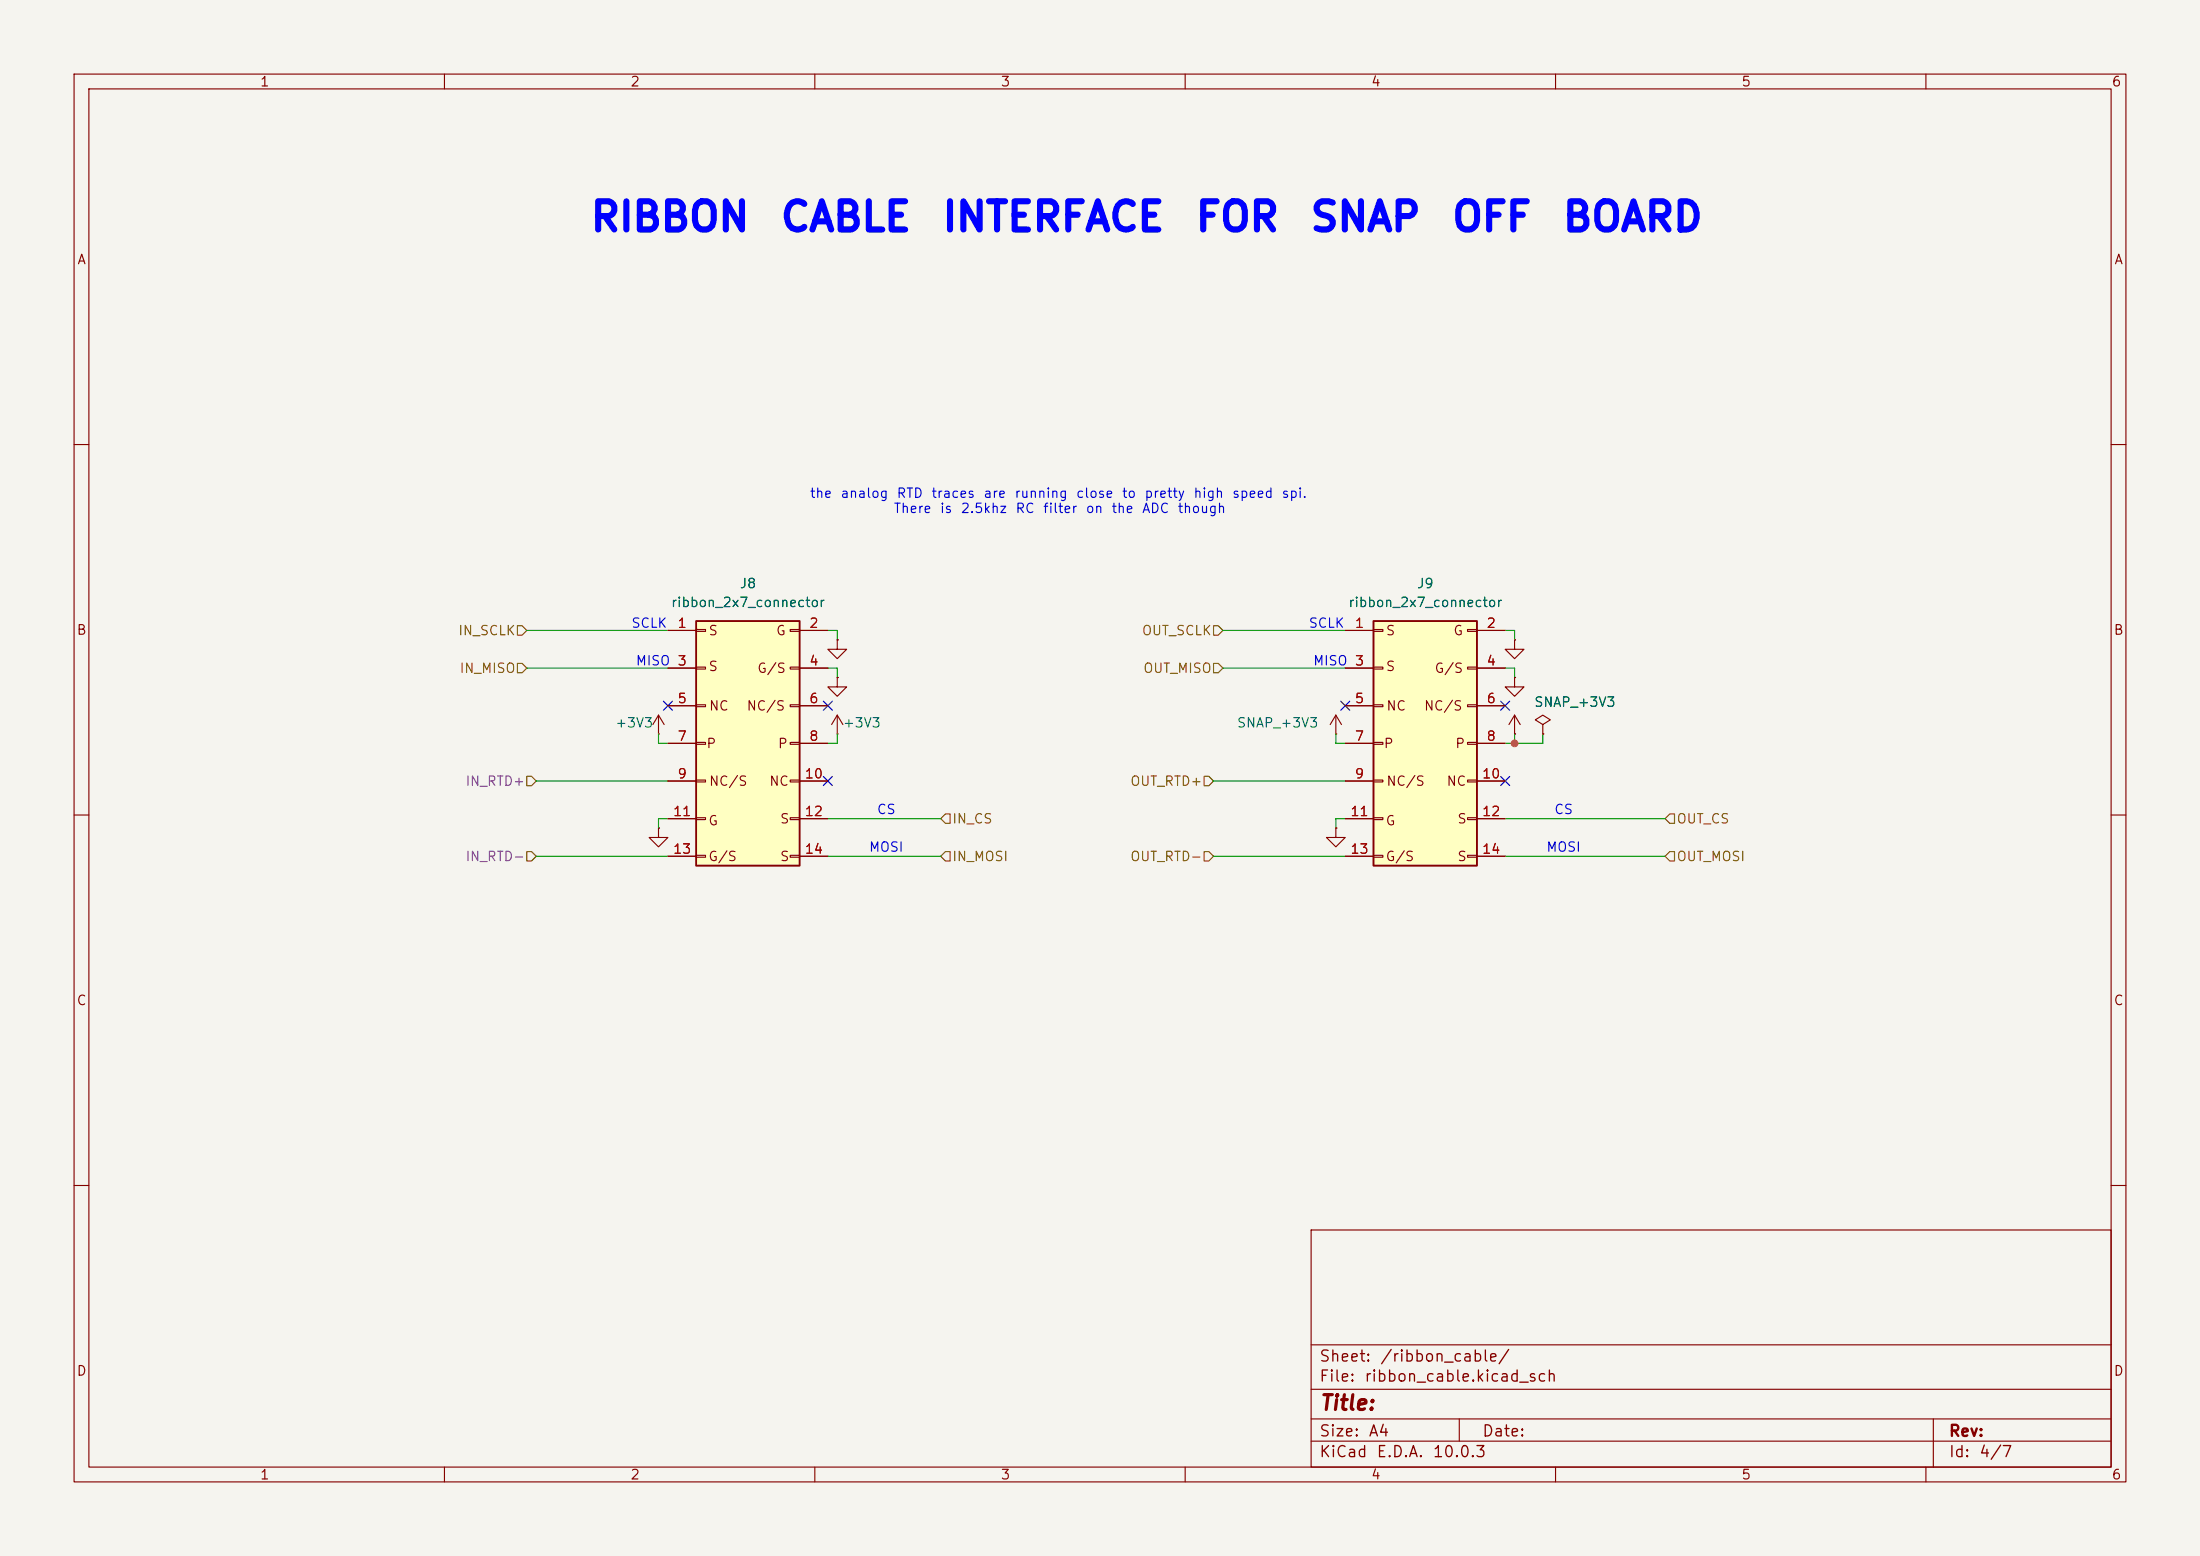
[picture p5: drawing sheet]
(kicad_sch
 (version 20260306)
 (generator "eeschema")
 (generator_version "10.0")
 (paper "A4")
 (lib_symbols
  (symbol "1_custom:ribbon_2x7_connector"
   (pin_names
    (offset 1.016) (hide yes)) (exclude_from_sim no) (in_bom yes) (on_board yes)
   (in_pos_files yes)
   (duplicate_pin_numbers_are_jumpers no)
   (property "Reference" "J1" (at 5.715 13.97 0) (show_name no) (do_not_autoplace no) (effects (font (size 1.27 1.27))))
   (property "Value" "ribbon_2x7_connector" (at 5.715 11.43 0) (show_name no) (do_not_autoplace no) (effects (font (size 1.27 1.27))))
   (property "Footprint" "1_custom:ribbon_2x7_connector" (at -3.81 49.276 0) (show_name no) (do_not_autoplace no) (hide yes) (effects (font (size 1.27 1.27))))
   (property "Datasheet" "" (at 0 0 0) (show_name no) (do_not_autoplace no) (hide yes) (effects (font (size 1.27 1.27))))
   (property "Description" "Generic connector, double row, 02x07, odd/even pin numbering scheme (row 1 odd numbers, row 2 even numbers), script generated (kicad-library-utils/schlib/autogen/connector/)" (at -0.254 49.784 0) (show_name no) (do_not_autoplace no) (hide yes) (effects (font (size 1.27 1.27))))
   (symbol "ribbon_2x7_connector_1_1"
    (rectangle (start -1.27 8.89) (end 12.7 -24.13) (stroke (width 0.254) (type default)) (fill (type background)))
    (rectangle (start -1.27 7.747) (end 0 7.493) (stroke (width 0.1524) (type default)) (fill (type none)))
    (rectangle (start -1.27 2.667) (end 0 2.413) (stroke (width 0.1524) (type default)) (fill (type none)))
    (rectangle (start -1.27 -2.413) (end 0 -2.667) (stroke (width 0.1524) (type default)) (fill (type none)))
    (rectangle (start -1.27 -7.493) (end 0 -7.747) (stroke (width 0.1524) (type default)) (fill (type none)))
    (rectangle (start -1.27 -12.573) (end 0 -12.827) (stroke (width 0.1524) (type default)) (fill (type none)))
    (rectangle (start -1.27 -17.653) (end 0 -17.907) (stroke (width 0.1524) (type default)) (fill (type none)))
    (rectangle (start -1.27 -22.733) (end 0 -22.987) (stroke (width 0.1524) (type default)) (fill (type none)))
    (rectangle (start 12.7 7.747) (end 11.43 7.493) (stroke (width 0.1524) (type default)) (fill (type none)))
    (rectangle (start 12.7 2.667) (end 11.43 2.413) (stroke (width 0.1524) (type default)) (fill (type none)))
    (rectangle (start 12.7 -2.413) (end 11.43 -2.667) (stroke (width 0.1524) (type default)) (fill (type none)))
    (rectangle (start 12.7 -7.493) (end 11.43 -7.747) (stroke (width 0.1524) (type default)) (fill (type none)))
    (rectangle (start 12.7 -12.573) (end 11.43 -12.827) (stroke (width 0.1524) (type default)) (fill (type none)))
    (rectangle (start 12.7 -17.653) (end 11.43 -17.907) (stroke (width 0.1524) (type default)) (fill (type none)))
    (rectangle (start 12.7 -22.733) (end 11.43 -22.987) (stroke (width 0.1524) (type default)) (fill (type none)))
    (text "P" (at 0.762 -7.62 0) (effects (font (size 1.27 1.27))))
    (text "S" (at 1.016 7.62 0) (effects (font (size 1.27 1.27))))
    (text "S" (at 1.016 2.794 0) (effects (font (size 1.27 1.27))))
    (text "G" (at 1.016 -18.034 0) (effects (font (size 1.27 1.27))))
    (text "NC" (at 1.778 -2.54 0) (effects (font (size 1.27 1.27))))
    (text "G/S" (at 2.286 -22.86 0) (effects (font (size 1.27 1.27))))
    (text "NC/S" (at 3.048 -12.7 0) (effects (font (size 1.27 1.27))))
    (text "NC/S" (at 8.128 -2.54 0) (effects (font (size 1.27 1.27))))
    (text "G/S" (at 8.89 2.54 0) (effects (font (size 1.27 1.27))))
    (text "NC" (at 9.906 -12.7 0) (effects (font (size 1.27 1.27))))
    (text "G" (at 10.16 7.62 0) (effects (font (size 1.27 1.27))))
    (text "P" (at 10.414 -7.62 0) (effects (font (size 1.27 1.27))))
    (text "S" (at 10.668 -17.78 0) (effects (font (size 1.27 1.27))))
    (text "S" (at 10.668 -22.86 0) (effects (font (size 1.27 1.27))))
    (pin passive line (at -5.08 7.62 0) (length 3.81) (name "Pin_1" (effects (font (size 1.27 1.27)))) (number "1" (effects (font (size 1.27 1.27)))))
    (pin passive line (at 16.51 7.62 180) (length 3.81) (name "Pin_2" (effects (font (size 1.27 1.27)))) (number "2" (effects (font (size 1.27 1.27)))))
    (pin passive line (at -5.08 2.54 0) (length 3.81) (name "Pin_3" (effects (font (size 1.27 1.27)))) (number "3" (effects (font (size 1.27 1.27)))))
    (pin passive line (at 16.51 2.54 180) (length 3.81) (name "Pin_4" (effects (font (size 1.27 1.27)))) (number "4" (effects (font (size 1.27 1.27)))))
    (pin passive line (at -5.08 -2.54 0) (length 3.81) (name "Pin_5" (effects (font (size 1.27 1.27)))) (number "5" (effects (font (size 1.27 1.27)))))
    (pin passive line (at 16.51 -2.54 180) (length 3.81) (name "Pin_6" (effects (font (size 1.27 1.27)))) (number "6" (effects (font (size 1.27 1.27)))))
    (pin passive line (at -5.08 -7.62 0) (length 3.81) (name "Pin_7" (effects (font (size 1.27 1.27)))) (number "7" (effects (font (size 1.27 1.27)))))
    (pin passive line (at 16.51 -7.62 180) (length 3.81) (name "Pin_8" (effects (font (size 1.27 1.27)))) (number "8" (effects (font (size 1.27 1.27)))))
    (pin passive line (at -5.08 -12.7 0) (length 3.81) (name "Pin_9" (effects (font (size 1.27 1.27)))) (number "9" (effects (font (size 1.27 1.27)))))
    (pin passive line (at 16.51 -12.7 180) (length 3.81) (name "Pin_10" (effects (font (size 1.27 1.27)))) (number "10" (effects (font (size 1.27 1.27)))))
    (pin passive line (at -5.08 -17.78 0) (length 3.81) (name "Pin_11" (effects (font (size 1.27 1.27)))) (number "11" (effects (font (size 1.27 1.27)))))
    (pin passive line (at 16.51 -17.78 180) (length 3.81) (name "Pin_12" (effects (font (size 1.27 1.27)))) (number "12" (effects (font (size 1.27 1.27)))))
    (pin passive line (at -5.08 -22.86 0) (length 3.81) (name "Pin_13" (effects (font (size 1.27 1.27)))) (number "13" (effects (font (size 1.27 1.27)))))
    (pin passive line (at 16.51 -22.86 180) (length 3.81) (name "Pin_14" (effects (font (size 1.27 1.27)))) (number "14" (effects (font (size 1.27 1.27))))))
   (embedded_fonts no))
  (symbol "power:+3V3"
   (power global)
   (pin_numbers (hide yes))
   (pin_names
    (offset 0) (hide yes)) (exclude_from_sim no) (in_bom yes) (on_board yes)
   (in_pos_files yes)
   (duplicate_pin_numbers_are_jumpers no)
   (property "Reference" "#PWR" (at 0 -3.81 0) (show_name no) (do_not_autoplace no) (hide yes) (effects (font (size 1.27 1.27))))
   (property "Value" "+3V3" (at 0 3.556 0) (show_name no) (do_not_autoplace no) (effects (font (size 1.27 1.27))))
   (property "Footprint" "" (at 0 0 0) (show_name no) (do_not_autoplace no) (hide yes) (effects (font (size 1.27 1.27))))
   (property "Datasheet" "" (at 0 0 0) (show_name no) (do_not_autoplace no) (hide yes) (effects (font (size 1.27 1.27))))
   (property "Description" "Power symbol creates a global label with name \"+3V3\"" (at 0 0 0) (show_name no) (do_not_autoplace no) (hide yes) (effects (font (size 1.27 1.27))))
   (symbol "+3V3_0_1"
    (polyline (pts (xy -0.762 1.27) (xy 0 2.54)) (stroke (width 0) (type default)) (fill (type none)))
    (polyline (pts (xy 0 2.54) (xy 0.762 1.27)) (stroke (width 0) (type default)) (fill (type none)))
    (polyline (pts (xy 0 0) (xy 0 2.54)) (stroke (width 0) (type default)) (fill (type none))))
   (symbol "+3V3_1_1"
    (pin power_in line (at 0 0 90) (length 0) (name "" (effects (font (size 1.27 1.27)))) (number "1" (effects (font (size 1.27 1.27))))))
   (embedded_fonts no))
  (symbol "power:GND"
   (power global)
   (pin_numbers (hide yes))
   (pin_names
    (offset 0) (hide yes)) (exclude_from_sim no) (in_bom yes) (on_board yes)
   (in_pos_files yes)
   (duplicate_pin_numbers_are_jumpers no)
   (property "Reference" "#PWR" (at 0 -6.35 0) (show_name no) (do_not_autoplace no) (hide yes) (effects (font (size 1.27 1.27))))
   (property "Value" "GND" (at 0 -3.81 0) (show_name no) (do_not_autoplace no) (effects (font (size 1.27 1.27))))
   (property "Footprint" "" (at 0 0 0) (show_name no) (do_not_autoplace no) (hide yes) (effects (font (size 1.27 1.27))))
   (property "Datasheet" "" (at 0 0 0) (show_name no) (do_not_autoplace no) (hide yes) (effects (font (size 1.27 1.27))))
   (property "Description" "Power symbol creates a global label with name \"GND\" , ground" (at 0 0 0) (show_name no) (do_not_autoplace no) (hide yes) (effects (font (size 1.27 1.27))))
   (symbol "GND_0_1"
    (polyline (pts (xy 0 0) (xy 0 -1.27) (xy 1.27 -1.27) (xy 0 -2.54) (xy -1.27 -1.27) (xy 0 -1.27)) (stroke (width 0) (type default)) (fill (type none))))
   (symbol "GND_1_1"
    (pin power_in line (at 0 0 270) (length 0) (name "" (effects (font (size 1.27 1.27)))) (number "1" (effects (font (size 1.27 1.27))))))
   (embedded_fonts no))
  (symbol "power:PWR_FLAG"
   (power global)
   (pin_numbers (hide yes))
   (pin_names
    (offset 0) (hide yes)) (exclude_from_sim no) (in_bom yes) (on_board yes)
   (in_pos_files yes)
   (duplicate_pin_numbers_are_jumpers no)
   (property "Reference" "#FLG" (at 0 1.905 0) (show_name no) (do_not_autoplace no) (hide yes) (effects (font (size 1.27 1.27))))
   (property "Value" "PWR_FLAG" (at 0 3.81 0) (show_name no) (do_not_autoplace no) (effects (font (size 1.27 1.27))))
   (property "Footprint" "" (at 0 0 0) (show_name no) (do_not_autoplace no) (hide yes) (effects (font (size 1.27 1.27))))
   (property "Datasheet" "" (at 0 0 0) (show_name no) (do_not_autoplace no) (hide yes) (effects (font (size 1.27 1.27))))
   (property "Description" "Special symbol for telling ERC where power comes from" (at 0 0 0) (show_name no) (do_not_autoplace no) (hide yes) (effects (font (size 1.27 1.27))))
   (symbol "PWR_FLAG_0_0"
    (pin power_out line (at 0 0 90) (length 0) (name "" (effects (font (size 1.27 1.27)))) (number "1" (effects (font (size 1.27 1.27))))))
   (symbol "PWR_FLAG_0_1"
    (polyline (pts (xy 0 0) (xy 0 1.27) (xy -1.016 1.905) (xy 0 2.54) (xy 1.016 1.905) (xy 0 1.27)) (stroke (width 0) (type default)) (fill (type none))))
   (embedded_fonts no)))
 (text "MOSI"
  (exclude_from_sim no)
  (at 119.634 114.554 0)
  (effects (font (size 1.27 1.27) (thickness 0.1588))))
 (text "RIBBON CABLE INTERFACE FOR SNAP OFF BOARD"
  (exclude_from_sim no)
  (at 150.622 29.464 0)
  (effects (font (size 3.81 3.81) (thickness 0.762)
    (bold yes) (color 0 0 255 1))))
 (text "MOSI"
  (exclude_from_sim no)
  (at 211.074 114.554 0)
  (effects (font (size 1.27 1.27) (thickness 0.1588))))
 (text "MISO\n"
  (exclude_from_sim no)
  (at 88.138 89.408 0)
  (effects (font (size 1.27 1.27))))
 (text "CS"
  (exclude_from_sim no)
  (at 211.074 109.474 0)
  (effects (font (size 1.27 1.27))))
 (text "the analog RTD traces are running close to pretty high speed spi. \nThere is 2.5khz RC filter on the ADC though"
  (exclude_from_sim no)
  (at 142.24 67.818 0)
  (effects (font (size 1.27 1.27))))
 (text "SCLK\n"
  (exclude_from_sim no)
  (at 179.07 84.328 0)
  (effects (font (size 1.27 1.27))))
 (text "SCLK\n"
  (exclude_from_sim no)
  (at 87.63 84.328 0)
  (effects (font (size 1.27 1.27))))
 (text "CS"
  (exclude_from_sim no)
  (at 119.634 109.474 0)
  (effects (font (size 1.27 1.27))))
 (text "MISO\n"
  (exclude_from_sim no)
  (at 179.578 89.408 0)
  (effects (font (size 1.27 1.27))))
 (junction
  (at 204.47 100.33)
  (diameter 0)
  (color 0 0 0 0))
 (no_connect
  (at 111.76 95.25))
 (no_connect
  (at 203.2 105.41))
 (no_connect
  (at 90.17 95.25))
 (no_connect
  (at 203.2 95.25))
 (no_connect
  (at 111.76 105.41))
 (no_connect
  (at 181.61 95.25))
 (wire
  (pts (xy 204.47 91.44) (xy 204.47 90.17))
  (stroke (width 0) (type default)))
 (wire
  (pts (xy 71.12 90.17) (xy 90.17 90.17))
  (stroke (width 0) (type default)))
 (wire
  (pts (xy 163.83 115.57) (xy 181.61 115.57))
  (stroke (width 0) (type default)))
 (wire
  (pts (xy 113.03 91.44) (xy 113.03 90.17))
  (stroke (width 0) (type default)))
 (wire
  (pts (xy 204.47 99.06) (xy 204.47 100.33))
  (stroke (width 0) (type default)))
 (wire
  (pts (xy 113.03 100.33) (xy 111.76 100.33))
  (stroke (width 0) (type default)))
 (wire
  (pts (xy 111.76 110.49) (xy 127 110.49))
  (stroke (width 0) (type default)))
 (wire
  (pts (xy 204.47 100.33) (xy 208.28 100.33))
  (stroke (width 0) (type default)))
 (wire
  (pts (xy 88.9 99.06) (xy 88.9 100.33))
  (stroke (width 0) (type default)))
 (wire
  (pts (xy 90.17 110.49) (xy 88.9 110.49))
  (stroke (width 0) (type default)))
 (wire
  (pts (xy 165.1 85.09) (xy 181.61 85.09))
  (stroke (width 0) (type default)))
 (wire
  (pts (xy 203.2 85.09) (xy 204.47 85.09))
  (stroke (width 0) (type default)))
 (wire
  (pts (xy 203.2 110.49) (xy 224.79 110.49))
  (stroke (width 0) (type default)))
 (wire
  (pts (xy 111.76 90.17) (xy 113.03 90.17))
  (stroke (width 0) (type default)))
 (wire
  (pts (xy 113.03 99.06) (xy 113.03 100.33))
  (stroke (width 0) (type default)))
 (wire
  (pts (xy 204.47 86.36) (xy 204.47 85.09))
  (stroke (width 0) (type default)))
 (wire
  (pts (xy 208.28 99.06) (xy 208.28 100.33))
  (stroke (width 0) (type default)))
 (wire
  (pts (xy 72.39 115.57) (xy 90.17 115.57))
  (stroke (width 0) (type default)))
 (wire
  (pts (xy 181.61 110.49) (xy 180.34 110.49))
  (stroke (width 0) (type default)))
 (wire
  (pts (xy 72.39 105.41) (xy 90.17 105.41))
  (stroke (width 0) (type default)))
 (wire
  (pts (xy 88.9 111.76) (xy 88.9 110.49))
  (stroke (width 0) (type default)))
 (wire
  (pts (xy 180.34 99.06) (xy 180.34 100.33))
  (stroke (width 0) (type default)))
 (wire
  (pts (xy 165.1 90.17) (xy 181.61 90.17))
  (stroke (width 0) (type default)))
 (wire
  (pts (xy 204.47 100.33) (xy 203.2 100.33))
  (stroke (width 0) (type default)))
 (wire
  (pts (xy 180.34 111.76) (xy 180.34 110.49))
  (stroke (width 0) (type default)))
 (wire
  (pts (xy 71.12 85.09) (xy 90.17 85.09))
  (stroke (width 0) (type default)))
 (wire
  (pts (xy 203.2 90.17) (xy 204.47 90.17))
  (stroke (width 0) (type default)))
 (wire
  (pts (xy 180.34 100.33) (xy 181.61 100.33))
  (stroke (width 0) (type default)))
 (wire
  (pts (xy 113.03 86.36) (xy 113.03 85.09))
  (stroke (width 0) (type default)))
 (wire
  (pts (xy 111.76 115.57) (xy 127 115.57))
  (stroke (width 0) (type default)))
 (wire
  (pts (xy 88.9 100.33) (xy 90.17 100.33))
  (stroke (width 0) (type default)))
 (wire
  (pts (xy 203.2 115.57) (xy 224.79 115.57))
  (stroke (width 0) (type default)))
 (wire
  (pts (xy 111.76 85.09) (xy 113.03 85.09))
  (stroke (width 0) (type default)))
 (wire
  (pts (xy 163.83 105.41) (xy 181.61 105.41))
  (stroke (width 0) (type default)))
 (hierarchical_label "IN_RTD-"
  (shape input)
  (at 72.39 115.57 180)
  (effects (font (size 1.27 1.27)) (justify right)))
 (hierarchical_label "OUT_MOSI"
  (shape input)
  (at 224.79 115.57 0)
  (effects (font (size 1.27 1.27)) (justify left)))
 (hierarchical_label "OUT_RTD+"
  (shape input)
  (at 163.83 105.41 180)
  (effects (font (size 1.27 1.27)) (justify right)))
 (hierarchical_label "OUT_CS"
  (shape input)
  (at 224.79 110.49 0)
  (effects (font (size 1.27 1.27)) (justify left)))
 (hierarchical_label "IN_MISO"
  (shape input)
  (at 71.12 90.17 180)
  (effects (font (size 1.27 1.27)) (justify right)))
 (hierarchical_label "IN_MOSI"
  (shape input)
  (at 127 115.57 0)
  (effects (font (size 1.27 1.27)) (justify left)))
 (hierarchical_label "OUT_MISO"
  (shape input)
  (at 165.1 90.17 180)
  (effects (font (size 1.27 1.27)) (justify right)))
 (hierarchical_label "IN_RTD+"
  (shape input)
  (at 72.39 105.41 180)
  (effects (font (size 1.27 1.27)) (justify right)))
 (hierarchical_label "OUT_RTD-"
  (shape input)
  (at 163.83 115.57 180)
  (effects (font (size 1.27 1.27)) (justify right)))
 (hierarchical_label "IN_SCLK"
  (shape input)
  (at 71.12 85.09 180)
  (effects (font (size 1.27 1.27)) (justify right)))
 (hierarchical_label "OUT_SCLK"
  (shape input)
  (at 165.1 85.09 180)
  (effects (font (size 1.27 1.27)) (justify right)))
 (hierarchical_label "IN_CS"
  (shape input)
  (at 127 110.49 0)
  (effects (font (size 1.27 1.27)) (justify left)))
 (symbol
  (lib_id "power:+3V3")
  (at 113.03 99.06 0)
  (mirror y)
  (unit 1)
  (body_style 1)
  (exclude_from_sim no)
  (in_bom yes)
  (on_board yes)
  (in_pos_files yes)
  (dnp no)
  (property "Reference" "#PWR049" (at 113.03 102.87 0) (hide yes) (show_name no) (do_not_autoplace no) (effects (font (size 1.27 1.27))))
  (property "Value" "+3V3" (at 116.332 97.536 0) (show_name no) (do_not_autoplace no) (effects (font (size 1.27 1.27))))
  (property "Footprint" "" (at 113.03 99.06 0) (hide yes) (show_name no) (do_not_autoplace no) (effects (font (size 1.27 1.27))))
  (property "Datasheet" "" (at 113.03 99.06 0) (hide yes) (show_name no) (do_not_autoplace no) (effects (font (size 1.27 1.27))))
  (property "Description" "Power symbol creates a global label with name \"+3V3\"" (at 113.03 99.06 0) (hide yes) (show_name no) (do_not_autoplace no) (effects (font (size 1.27 1.27))))
  (pin "1")
  (instances (project "dual_core_foc_micropy" (path "" (reference "#PWR049") (unit 1))) (project "ribbon_cable_motherboard_pcb" (path "" (reference "#PWR063") (unit 1)))))
 (symbol
  (lib_id "power:GND")
  (at 180.34 111.76 0)
  (mirror y)
  (unit 1)
  (body_style 1)
  (exclude_from_sim no)
  (in_bom yes)
  (on_board yes)
  (in_pos_files yes)
  (dnp no)
  (fields_autoplaced yes)
  (property "Reference" "#PWR051" (at 180.34 118.11 0) (hide yes) (show_name no) (do_not_autoplace no) (effects (font (size 1.27 1.27))))
  (property "Value" "GND" (at 180.34 116.84 0) (hide yes) (show_name no) (do_not_autoplace no) (effects (font (size 1.27 1.27))))
  (property "Footprint" "" (at 180.34 111.76 0) (hide yes) (show_name no) (do_not_autoplace no) (effects (font (size 1.27 1.27))))
  (property "Datasheet" "" (at 180.34 111.76 0) (hide yes) (show_name no) (do_not_autoplace no) (effects (font (size 1.27 1.27))))
  (property "Description" "Power symbol creates a global label with name \"GND\" , ground" (at 180.34 111.76 0) (hide yes) (show_name no) (do_not_autoplace no) (effects (font (size 1.27 1.27))))
  (pin "1")
  (instances (project "dual_core_foc_micropy" (path "" (reference "#PWR051") (unit 1))) (project "ribbon_cable_motherboard_pcb" (path "" (reference "#PWR059") (unit 1)))))
 (symbol
  (lib_id "power:PWR_FLAG")
  (at 208.28 99.06 0)
  (unit 1)
  (body_style 1)
  (exclude_from_sim no)
  (in_bom yes)
  (on_board yes)
  (in_pos_files yes)
  (dnp no)
  (fields_autoplaced yes)
  (property "Reference" "#FLG04" (at 208.28 97.155 0) (hide yes) (show_name no) (do_not_autoplace no) (effects (font (size 1.27 1.27))))
  (property "Value" "PWR_FLAG" (at 208.28 93.98 0) (hide yes) (show_name no) (do_not_autoplace no) (effects (font (size 1.27 1.27))))
  (property "Footprint" "" (at 208.28 99.06 0) (hide yes) (show_name no) (do_not_autoplace no) (effects (font (size 1.27 1.27))))
  (property "Datasheet" "" (at 208.28 99.06 0) (hide yes) (show_name no) (do_not_autoplace no) (effects (font (size 1.27 1.27))))
  (property "Description" "Special symbol for telling ERC where power comes from" (at 208.28 99.06 0) (hide yes) (show_name no) (do_not_autoplace no) (effects (font (size 1.27 1.27))))
  (pin "1")
  (instances (project "dual_core_foc_micropy" (path "" (reference "#FLG04") (unit 1)))))
 (symbol
  (lib_id "power:GND")
  (at 204.47 86.36 0)
  (unit 1)
  (body_style 1)
  (exclude_from_sim no)
  (in_bom yes)
  (on_board yes)
  (in_pos_files yes)
  (dnp no)
  (fields_autoplaced yes)
  (property "Reference" "#PWR052" (at 204.47 92.71 0) (hide yes) (show_name no) (do_not_autoplace no) (effects (font (size 1.27 1.27))))
  (property "Value" "GND" (at 204.47 91.44 0) (hide yes) (show_name no) (do_not_autoplace no) (effects (font (size 1.27 1.27))))
  (property "Footprint" "" (at 204.47 86.36 0) (hide yes) (show_name no) (do_not_autoplace no) (effects (font (size 1.27 1.27))))
  (property "Datasheet" "" (at 204.47 86.36 0) (hide yes) (show_name no) (do_not_autoplace no) (effects (font (size 1.27 1.27))))
  (property "Description" "Power symbol creates a global label with name \"GND\" , ground" (at 204.47 86.36 0) (hide yes) (show_name no) (do_not_autoplace no) (effects (font (size 1.27 1.27))))
  (pin "1")
  (instances (project "dual_core_foc_micropy" (path "" (reference "#PWR052") (unit 1))) (project "ribbon_cable_motherboard_pcb" (path "" (reference "#PWR061") (unit 1)))))
 (symbol
  (lib_id "1_custom:ribbon_2x7_connector")
  (at 186.69 92.71 0)
  (unit 1)
  (body_style 1)
  (exclude_from_sim no)
  (in_bom yes)
  (on_board yes)
  (in_pos_files yes)
  (dnp no)
  (fields_autoplaced yes)
  (property "Reference" "J9" (at 192.405 78.74 0) (show_name no) (do_not_autoplace no) (effects (font (size 1.27 1.27))))
  (property "Value" "ribbon_2x7_connector" (at 192.405 81.28 0) (show_name no) (do_not_autoplace no) (effects (font (size 1.27 1.27))))
  (property "Footprint" "1_custom_connectors:idc_1.27_smd_2x7" (at 182.88 43.434 0) (hide yes) (show_name no) (do_not_autoplace no) (effects (font (size 1.27 1.27))))
  (property "Datasheet" "" (at 186.69 92.71 0) (hide yes) (show_name no) (do_not_autoplace no) (effects (font (size 1.27 1.27))))
  (property "Description" "Generic connector, double row, 02x07, odd/even pin numbering scheme (row 1 odd numbers, row 2 even numbers), script generated (kicad-library-utils/schlib/autogen/connector/)" (at 186.436 42.926 0) (hide yes) (show_name no) (do_not_autoplace no) (effects (font (size 1.27 1.27))))
  (property "MPN" "" (at 186.69 92.71 0) (hide yes) (show_name no) (do_not_autoplace no) (effects (font (size 1.27 1.27))))
  (pin "6")
  (pin "11")
  (pin "14")
  (pin "13")
  (pin "4")
  (pin "2")
  (pin "5")
  (pin "3")
  (pin "1")
  (pin "10")
  (pin "12")
  (pin "8")
  (pin "9")
  (pin "7")
  (instances (project "dual_core_foc_micropy" (path "" (reference "J9") (unit 1)))))
 (symbol
  (lib_id "power:+3V3")
  (at 88.9 99.06 0)
  (unit 1)
  (body_style 1)
  (exclude_from_sim no)
  (in_bom yes)
  (on_board yes)
  (in_pos_files yes)
  (dnp no)
  (property "Reference" "#PWR045" (at 88.9 102.87 0) (hide yes) (show_name no) (do_not_autoplace no) (effects (font (size 1.27 1.27))))
  (property "Value" "+3V3" (at 85.598 97.536 0) (show_name no) (do_not_autoplace no) (effects (font (size 1.27 1.27))))
  (property "Footprint" "" (at 88.9 99.06 0) (hide yes) (show_name no) (do_not_autoplace no) (effects (font (size 1.27 1.27))))
  (property "Datasheet" "" (at 88.9 99.06 0) (hide yes) (show_name no) (do_not_autoplace no) (effects (font (size 1.27 1.27))))
  (property "Description" "Power symbol creates a global label with name \"+3V3\"" (at 88.9 99.06 0) (hide yes) (show_name no) (do_not_autoplace no) (effects (font (size 1.27 1.27))))
  (pin "1")
  (instances (project "dual_core_foc_micropy" (path "" (reference "#PWR045") (unit 1))) (project "ribbon_cable_motherboard_pcb" (path "" (reference "#PWR053") (unit 1)))))
 (symbol
  (lib_id "power:GND")
  (at 113.03 91.44 0)
  (unit 1)
  (body_style 1)
  (exclude_from_sim no)
  (in_bom yes)
  (on_board yes)
  (in_pos_files yes)
  (dnp no)
  (fields_autoplaced yes)
  (property "Reference" "#PWR048" (at 113.03 97.79 0) (hide yes) (show_name no) (do_not_autoplace no) (effects (font (size 1.27 1.27))))
  (property "Value" "GND" (at 113.03 96.52 0) (hide yes) (show_name no) (do_not_autoplace no) (effects (font (size 1.27 1.27))))
  (property "Footprint" "" (at 113.03 91.44 0) (hide yes) (show_name no) (do_not_autoplace no) (effects (font (size 1.27 1.27))))
  (property "Datasheet" "" (at 113.03 91.44 0) (hide yes) (show_name no) (do_not_autoplace no) (effects (font (size 1.27 1.27))))
  (property "Description" "Power symbol creates a global label with name \"GND\" , ground" (at 113.03 91.44 0) (hide yes) (show_name no) (do_not_autoplace no) (effects (font (size 1.27 1.27))))
  (pin "1")
  (instances (project "dual_core_foc_micropy" (path "" (reference "#PWR048") (unit 1))) (project "ribbon_cable_motherboard_pcb" (path "" (reference "#PWR062") (unit 1)))))
 (symbol
  (lib_id "power:GND")
  (at 204.47 91.44 0)
  (unit 1)
  (body_style 1)
  (exclude_from_sim no)
  (in_bom yes)
  (on_board yes)
  (in_pos_files yes)
  (dnp no)
  (fields_autoplaced yes)
  (property "Reference" "#PWR053" (at 204.47 97.79 0) (hide yes) (show_name no) (do_not_autoplace no) (effects (font (size 1.27 1.27))))
  (property "Value" "GND" (at 204.47 96.52 0) (hide yes) (show_name no) (do_not_autoplace no) (effects (font (size 1.27 1.27))))
  (property "Footprint" "" (at 204.47 91.44 0) (hide yes) (show_name no) (do_not_autoplace no) (effects (font (size 1.27 1.27))))
  (property "Datasheet" "" (at 204.47 91.44 0) (hide yes) (show_name no) (do_not_autoplace no) (effects (font (size 1.27 1.27))))
  (property "Description" "Power symbol creates a global label with name \"GND\" , ground" (at 204.47 91.44 0) (hide yes) (show_name no) (do_not_autoplace no) (effects (font (size 1.27 1.27))))
  (pin "1")
  (instances (project "dual_core_foc_micropy" (path "" (reference "#PWR053") (unit 1))) (project "ribbon_cable_motherboard_pcb" (path "" (reference "#PWR062") (unit 1)))))
 (symbol
  (lib_id "power:+3V3")
  (at 204.47 99.06 0)
  (mirror y)
  (unit 1)
  (body_style 1)
  (exclude_from_sim no)
  (in_bom yes)
  (on_board yes)
  (in_pos_files yes)
  (dnp no)
  (property "Reference" "#PWR054" (at 204.47 102.87 0) (hide yes) (show_name no) (do_not_autoplace no) (effects (font (size 1.27 1.27))))
  (property "Value" "SNAP_+3V3" (at 212.598 94.742 0) (show_name no) (do_not_autoplace no) (effects (font (size 1.27 1.27))))
  (property "Footprint" "" (at 204.47 99.06 0) (hide yes) (show_name no) (do_not_autoplace no) (effects (font (size 1.27 1.27))))
  (property "Datasheet" "" (at 204.47 99.06 0) (hide yes) (show_name no) (do_not_autoplace no) (effects (font (size 1.27 1.27))))
  (property "Description" "Power symbol creates a global label with name \"+3V3\"" (at 204.47 99.06 0) (hide yes) (show_name no) (do_not_autoplace no) (effects (font (size 1.27 1.27))))
  (property "MPN" "" (at 204.47 99.06 0) (hide yes) (show_name no) (do_not_autoplace no) (effects (font (size 1.27 1.27))))
  (pin "1")
  (instances (project "dual_core_foc_micropy" (path "" (reference "#PWR054") (unit 1)))))
 (symbol
  (lib_id "power:GND")
  (at 88.9 111.76 0)
  (mirror y)
  (unit 1)
  (body_style 1)
  (exclude_from_sim no)
  (in_bom yes)
  (on_board yes)
  (in_pos_files yes)
  (dnp no)
  (fields_autoplaced yes)
  (property "Reference" "#PWR046" (at 88.9 118.11 0) (hide yes) (show_name no) (do_not_autoplace no) (effects (font (size 1.27 1.27))))
  (property "Value" "GND" (at 88.9 116.84 0) (hide yes) (show_name no) (do_not_autoplace no) (effects (font (size 1.27 1.27))))
  (property "Footprint" "" (at 88.9 111.76 0) (hide yes) (show_name no) (do_not_autoplace no) (effects (font (size 1.27 1.27))))
  (property "Datasheet" "" (at 88.9 111.76 0) (hide yes) (show_name no) (do_not_autoplace no) (effects (font (size 1.27 1.27))))
  (property "Description" "Power symbol creates a global label with name \"GND\" , ground" (at 88.9 111.76 0) (hide yes) (show_name no) (do_not_autoplace no) (effects (font (size 1.27 1.27))))
  (pin "1")
  (instances (project "dual_core_foc_micropy" (path "" (reference "#PWR046") (unit 1))) (project "ribbon_cable_motherboard_pcb" (path "" (reference "#PWR059") (unit 1)))))
 (symbol
  (lib_id "power:GND")
  (at 113.03 86.36 0)
  (unit 1)
  (body_style 1)
  (exclude_from_sim no)
  (in_bom yes)
  (on_board yes)
  (in_pos_files yes)
  (dnp no)
  (fields_autoplaced yes)
  (property "Reference" "#PWR047" (at 113.03 92.71 0) (hide yes) (show_name no) (do_not_autoplace no) (effects (font (size 1.27 1.27))))
  (property "Value" "GND" (at 113.03 91.44 0) (hide yes) (show_name no) (do_not_autoplace no) (effects (font (size 1.27 1.27))))
  (property "Footprint" "" (at 113.03 86.36 0) (hide yes) (show_name no) (do_not_autoplace no) (effects (font (size 1.27 1.27))))
  (property "Datasheet" "" (at 113.03 86.36 0) (hide yes) (show_name no) (do_not_autoplace no) (effects (font (size 1.27 1.27))))
  (property "Description" "Power symbol creates a global label with name \"GND\" , ground" (at 113.03 86.36 0) (hide yes) (show_name no) (do_not_autoplace no) (effects (font (size 1.27 1.27))))
  (pin "1")
  (instances (project "dual_core_foc_micropy" (path "" (reference "#PWR047") (unit 1))) (project "ribbon_cable_motherboard_pcb" (path "" (reference "#PWR061") (unit 1)))))
 (symbol
  (lib_id "power:+3V3")
  (at 180.34 99.06 0)
  (unit 1)
  (body_style 1)
  (exclude_from_sim no)
  (in_bom yes)
  (on_board yes)
  (in_pos_files yes)
  (dnp no)
  (property "Reference" "#PWR050" (at 180.34 102.87 0) (hide yes) (show_name no) (do_not_autoplace no) (effects (font (size 1.27 1.27))))
  (property "Value" "SNAP_+3V3" (at 172.466 97.536 0) (show_name no) (do_not_autoplace no) (effects (font (size 1.27 1.27))))
  (property "Footprint" "" (at 180.34 99.06 0) (hide yes) (show_name no) (do_not_autoplace no) (effects (font (size 1.27 1.27))))
  (property "Datasheet" "" (at 180.34 99.06 0) (hide yes) (show_name no) (do_not_autoplace no) (effects (font (size 1.27 1.27))))
  (property "Description" "Power symbol creates a global label with name \"+3V3\"" (at 180.34 99.06 0) (hide yes) (show_name no) (do_not_autoplace no) (effects (font (size 1.27 1.27))))
  (property "MPN" "" (at 180.34 99.06 0) (hide yes) (show_name no) (do_not_autoplace no) (effects (font (size 1.27 1.27))))
  (pin "1")
  (instances (project "dual_core_foc_micropy" (path "" (reference "#PWR050") (unit 1))) (project "ribbon_cable_motherboard_pcb" (path "" (reference "#PWR053") (unit 1)))))
 (symbol
  (lib_id "1_custom:ribbon_2x7_connector")
  (at 95.25 92.71 0)
  (unit 1)
  (body_style 1)
  (exclude_from_sim no)
  (in_bom yes)
  (on_board yes)
  (in_pos_files yes)
  (dnp no)
  (fields_autoplaced yes)
  (property "Reference" "J8" (at 100.965 78.74 0) (show_name no) (do_not_autoplace no) (effects (font (size 1.27 1.27))))
  (property "Value" "ribbon_2x7_connector" (at 100.965 81.28 0) (show_name no) (do_not_autoplace no) (effects (font (size 1.27 1.27))))
  (property "Footprint" "1_custom_connectors:idc_1.27_smd_2x7" (at 91.44 43.434 0) (hide yes) (show_name no) (do_not_autoplace no) (effects (font (size 1.27 1.27))))
  (property "Datasheet" "" (at 95.25 92.71 0) (hide yes) (show_name no) (do_not_autoplace no) (effects (font (size 1.27 1.27))))
  (property "Description" "Generic connector, double row, 02x07, odd/even pin numbering scheme (row 1 odd numbers, row 2 even numbers), script generated (kicad-library-utils/schlib/autogen/connector/)" (at 94.996 42.926 0) (hide yes) (show_name no) (do_not_autoplace no) (effects (font (size 1.27 1.27))))
  (property "MPN" "" (at 95.25 92.71 0) (hide yes) (show_name no) (do_not_autoplace no) (effects (font (size 1.27 1.27))))
  (pin "6")
  (pin "11")
  (pin "14")
  (pin "13")
  (pin "4")
  (pin "2")
  (pin "5")
  (pin "3")
  (pin "1")
  (pin "10")
  (pin "12")
  (pin "8")
  (pin "9")
  (pin "7")
  (instances (project "dual_core_foc_micropy" (path "" (reference "J8") (unit 1))) (project "ribbon_cable_motherboard_pcb" (path "" (reference "J12") (unit 1))))))
